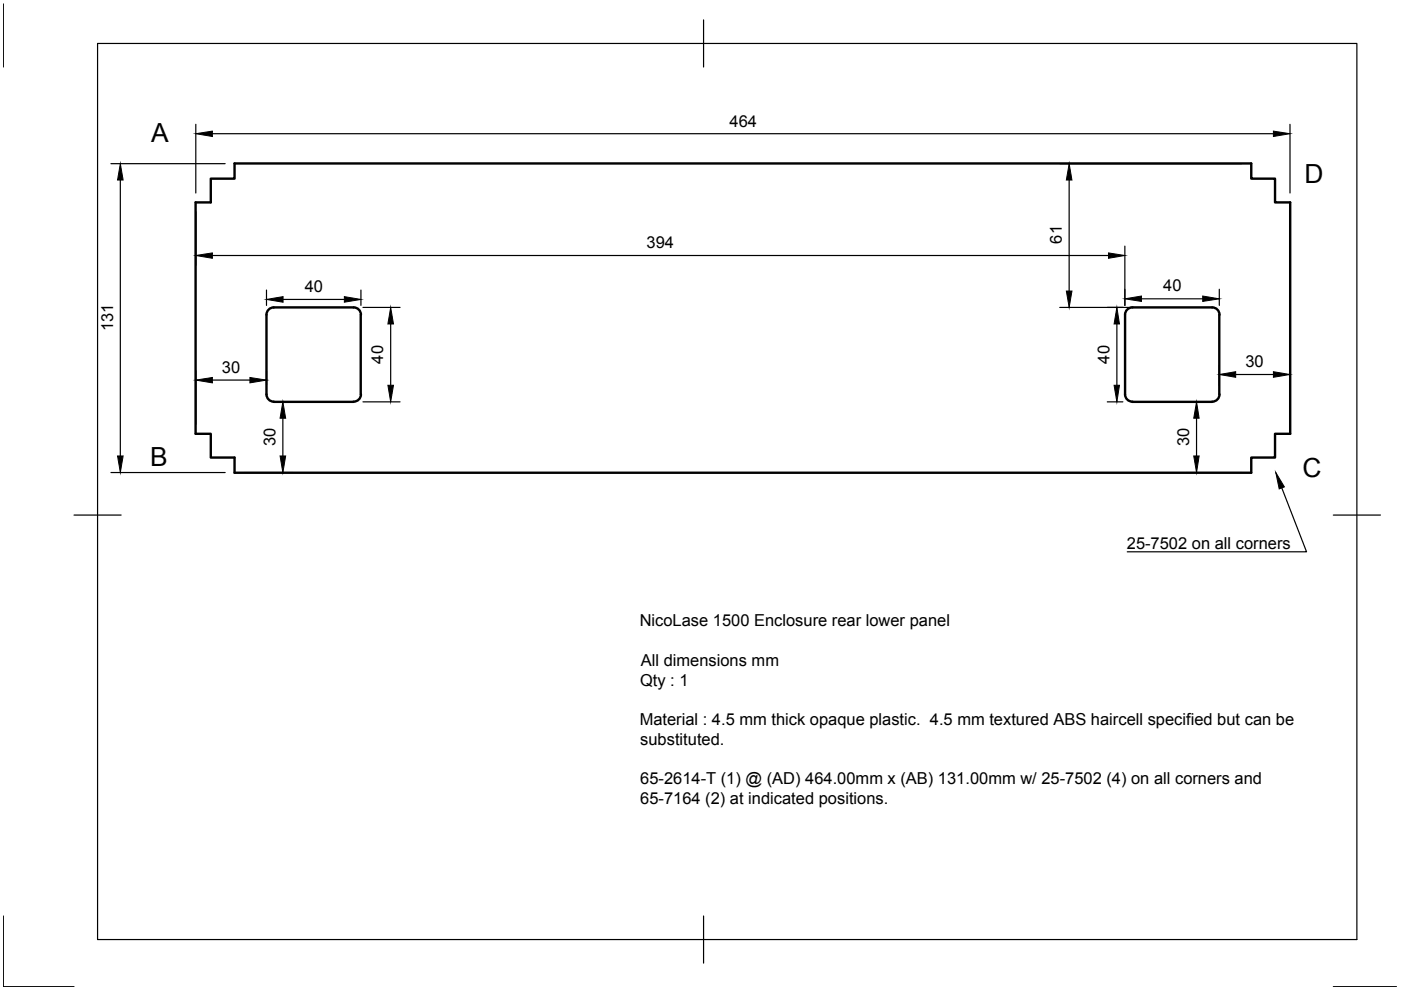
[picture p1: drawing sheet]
<svg xmlns="http://www.w3.org/2000/svg" width="297mm" height="210mm" viewBox="0 0 297 210" stroke-linecap="round" stroke-linejoin="round" font-family="sans-serif">
<!-- layer: Visible -->
<path d="M44.7 37.9h5v-3.2h215.6v3.2h5v5h3.2v49.1h-3.2v5h-5v3.2h-215.6v-3.2h-5v-5h-3.2v-49.1h3.2zM75 65.2h-17a1.54 1.54 0 0 0-1.5 1.5v16.9a1.55 1.55 0 0 0 1.5 1.6h17M75 65.2a1.54 1.54 0 0 1 1.5 1.5M76.5 66.7v16.9M257 65.2h-16.9a1.55 1.55 0 0 0-1.6 1.5v16.9a1.54 1.54 0 0 0 1.6 1.6h16.9M257 65.2a1.54 1.54 0 0 1 1.6 1.5M258.5 66.7v16.9M76.5 83.6a1.54 1.54 0 0 1-1.5 1.6M258.6 83.6a1.54 1.54 0 0 1-1.6 1.6" fill="none" stroke="#000" stroke-width=".51"/>
<!-- layer: Border -->
<path d="M.7 .8v13.4M20.7 9.2h267v190h-267zM149.2 4.2v10M15.7 109.2h10M282.7 109.2h10M.7 194.2v15h15M149.2 194.2v10M282.7 209.2h13.4" fill="none" stroke="#000" stroke-width=".25"/>
<!-- layer: Dimensions -->
<g fill="none" stroke="#000" stroke-width=".25">
<path d="M23.5 34.7h24.2M25.5 38.2v58.5M41.5 26.4v14.5M45 28.3h225M224.7 34.7h38.6M226.7 38.2v23.5M273.5 26.4v14.5M41.5 44.9v11.3M45 54.2h190M238.5 52.2v12.6M41.5 78.6v11.3M56.5 61.5v3.3"/>
<path d="M56.5 78.6v3M60 63.5h13M76.5 61.5v3.3M76.9 65.2h7.9M82.8 68.7v13M224.7 65.2h30.3M236.8 68.7v13M242 63.4h13M258.5 61.3v3.5M258.5 77.4v4.2M262 79.4h8M273.5 77.4v12.5"/>
<path d="M45 80.6h8M60 88.7v8M60.1 85.2h1.9M76.9 85.2h7.9M234.8 85.2h3.3M251.7 85.2h3.3M253.7 88.7v8M23.5 100.2h24.2M51.8 100.2h10.2M251.7 100.2h11.6"/>
</g>
<g fill="#000" stroke="#000" stroke-width=".21">
<path d="M25.5 34.7l.6 3.5h-1.2zM41.5 28.3l3.5-.5v1.1zM226.7 34.7l.6 3.5h-1.2zM270 27.8l3.5 .5-3.5 .6zM41.5 54.2l3.5-.6v1.2zM235 53.6l3.5 .6-3.5 .6zM56.5 63.5l3.5-.6v1.2zM73 62.9l3.5 .6-3.5 .6zM82.8 65.2l.6 3.5h-1.2zM226.1 61.7h1.2l-.6 3.5zM236.8 65.2l.5 3.5h-1.1zM238.5 63.4l3.5-.6v1.1z"/>
<path d="M255 62.8l3.5 .6-3.5 .5zM258.5 79.4l3.5-.6v1.2zM270 78.8l3.5 .6-3.5 .6zM24.9 96.7h1.2l-.6 3.5zM41.5 80.6l3.5-.6v1.2zM53 80l3.5 .6-3.5 .6zM60 85.2l.6 3.5h-1.2zM59.4 96.7h1.2l-.6 3.5zM82.2 81.7h1.2l-.6 3.5zM236.2 81.7h1.1l-.5 3.5zM253.7 85.2l.5 3.5h-1.1zM253.1 96.7h1.1l-.5 3.5z"/>
</g>
<!-- layer: Annotations -->
<path d="M270.5 100.2l1.8 3-1.1 .5z" fill="#000" stroke="#000" stroke-width=".21"/>
<path d="M271.8 103.4l5.2 13.6h-38" fill="none" stroke="#000" stroke-width=".25"/>
<g font-size="5.6">
<text x="32" y="30.2">A</text>
<text x="276.6" y="38.8">D</text>
<text x="31.9" y="98.7">B</text>
<text x="276.2" y="101">C</text>
</g>
<g font-size="3.5">
<text x="154.7" y="26.8">464</text>
<text x="137.1" y="52.6">394</text>
<text x="225.2" y="51.6" transform="rotate(-90 225.2 51.6)">61</text>
<text x="64.6" y="62">40</text>
<text x="246.6" y="61.8">40</text>
<text x="24" y="70.2" transform="rotate(-90 24 70.2)">131</text>
<text x="81.3" y="77.1" transform="rotate(-90 81.3 77.1)">40</text>
<text x="235.2" y="77.1" transform="rotate(-90 235.2 77.1)">40</text>
<text x="264.1" y="77.8">30</text>
<text x="47.1" y="79.1">30</text>
<text x="58.4" y="94.6" transform="rotate(-90 58.4 94.6)">30</text>
<text x="252.1" y="94.6" transform="rotate(-90 252.1 94.6)">30</text>
<text x="238.9" y="116.5">25-7502 on all corners</text>
<text x="135.6" y="132.8">NicoLase 1500 Enclosure rear lower panel</text>
<text x="135.9" y="141.1">All dimensions mm</text>
<text x="135.7" y="145.4">Qty : 1</text>
<text x="135.6" y="153.7">Material : 4.5 mm thick opaque plastic. 4.5 mm textured ABS haircell specified but can be</text>
<text x="135.7" y="157.9">substituted.</text>
<text x="135.7" y="166.3">65-2614-T (1) @ (AD) 464.00mm x (AB) 131.00mm w/ 25-7502 (4) on all corners and</text>
<text x="135.7" y="170.5">65-7164 (2) at indicated positions.</text>
</g>
</svg>
